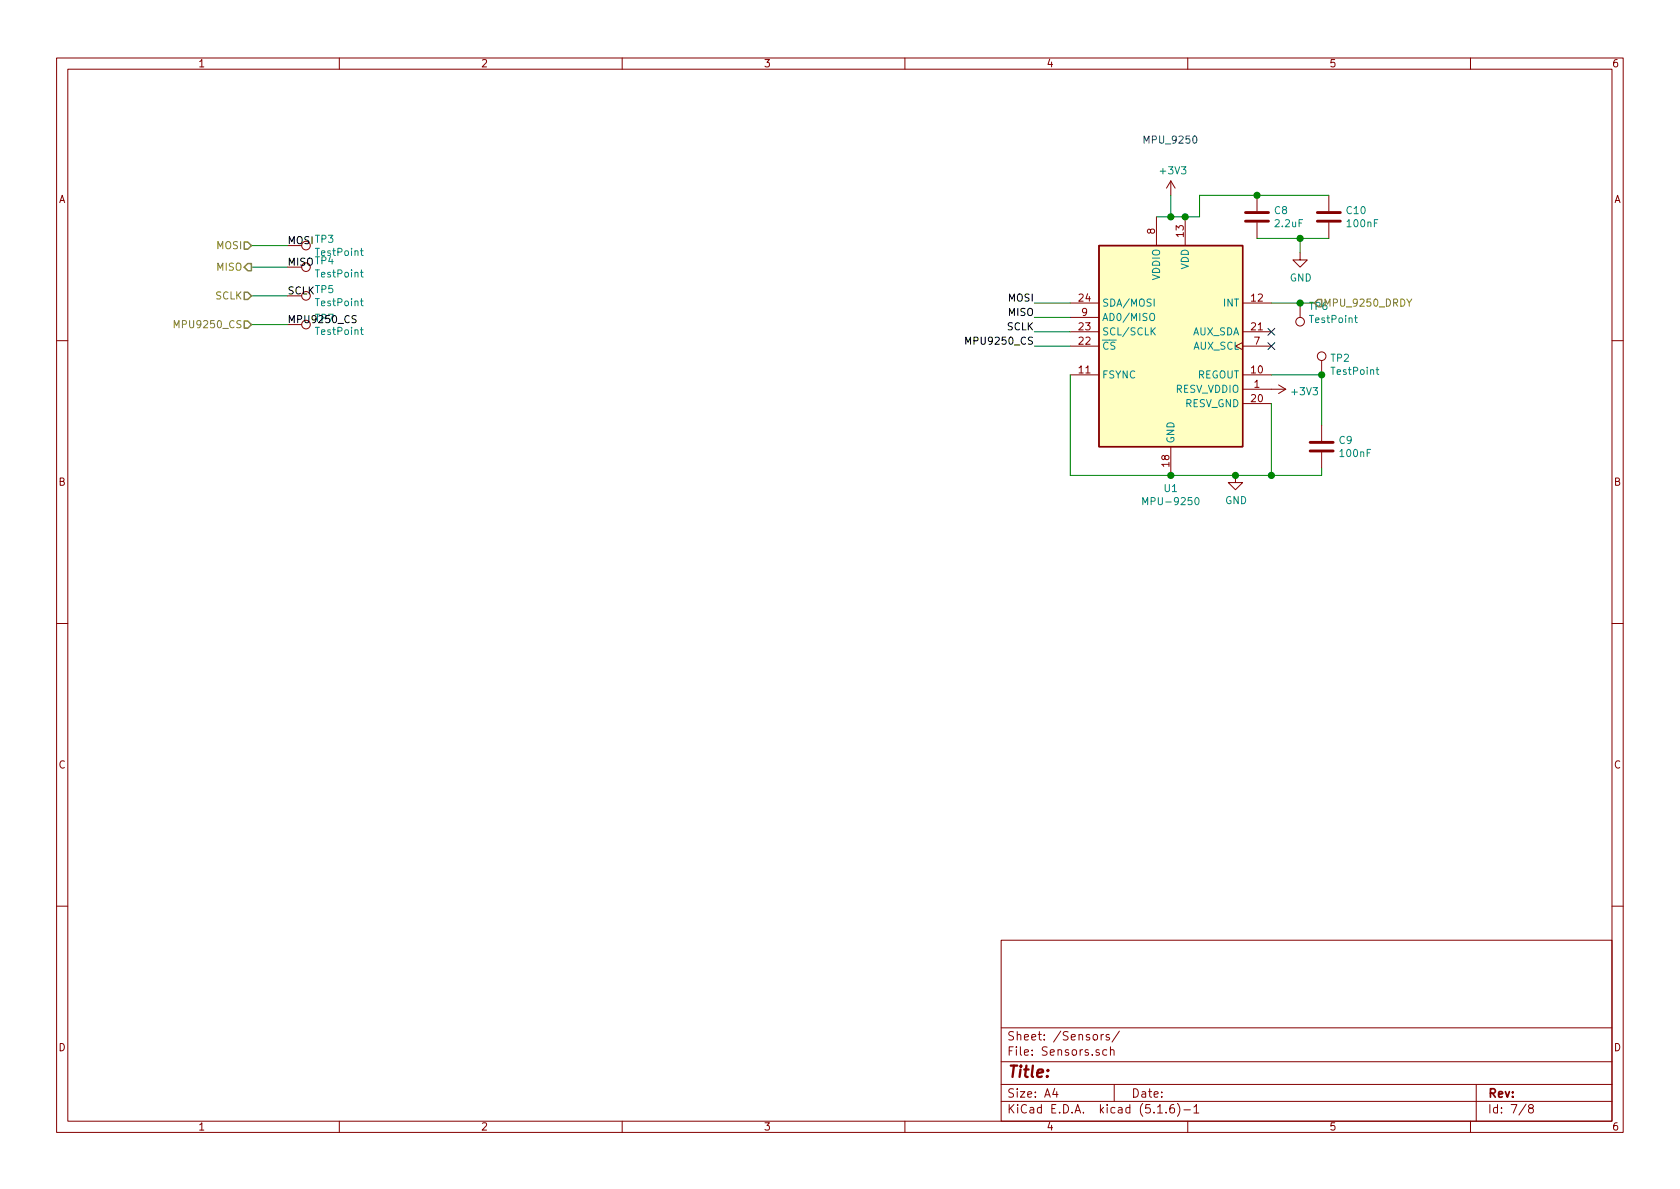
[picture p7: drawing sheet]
<svg xmlns="http://www.w3.org/2000/svg" width="297mm" height="210mm" viewBox="0 0 297 210" stroke-linecap="round" stroke-linejoin="round" font-family="sans-serif">
<g fill="none" stroke="#840000" stroke-width=".18">
<path d="M10 10.3h277v189.9h-277zM12 12.2h273v186.1h-273zM60 10.3v1.9M110 10.3v1.9M160 10.3v1.9M210 10.3v1.9M260 10.3v1.9M204.5 38.3v5.1M207 32v2.5M207 32l-.8 1.3M207 32l.8 1.3M209.5 38.3v5.1"/>
<path d="M222.2 34.5v2.8M222.2 39.4v2.8M234.9 34.5v2.8M234.9 39.4v2.8M189.2 53.6h5.1M189.2 58.7h5.1M189.2 56.1h5.1M219.7 53.6h5.1M219.7 58.7h5.1M229.9 44.7v1.3h1.2l-1.2 1.2-1.3-1.2h1.3M229.9 53.6v2.5M10 60.2h2"/>
<path d="M189.2 66.3h5.1M189.2 61.2h5.1M207 79v5.1M219.7 60.6l-1.3 .6 1.3 .6M219.7 68.8h7.6M219.7 66.3h5.1M219.7 71.4h5.1M219.7 61.2h5.1M226.1 68.1l1.2 .7M227.3 68.8l-1.2 .8M233.7 63.7v2.6M233.7 75.2v2.8"/>
<path d="M285 60.2h2M218.4 84.1v1.2h1.3l-1.3 1.3-1.2-1.3h1.2M233.7 80v2.8M10 110.3h2M285 110.3h2M10 160.2h2M177 166.3h108v32h-108zM285 160.2h2M60 198.3v1.9M110 198.3v1.9M160 198.3v1.9M177 194.8h108"/>
<path d="M177 191.8h108M177 187.8h108M177 181.8h108M186.5 192.5l-.4 1h1M186.8 193v1M194.7 182.9v1M195.1 182.9l-.4 .3M195.7 185.7l-.4-.1-.3 .3v.6l.3 .1 .4-.1M196.1 183l-.3-.1-.2 .2v.3l.5 .1v.3h-.5M196.3 185.7l.2-.1 .4 .1 .1 .9M196.3 185.1v1.5M197 191.8v3"/>
<path d="M197.9 182.3l-1.3 2M204.7 196.8h.8M206.2 196.7v.1M207.5 195.3a.59 .59 0 0 0-.7 .7v.5l.2 .2 .4 .1 .2-.1 .1-.5-.2-.2-.4-.1-.3 .3M208.2 195.1a1.71 1.71 0 0 1 0 2.3M209.3 196.3h1.2M210 198.3v1.9M211.1 195.8l.4-.5v1.5M211.1 196.8h.9M260 198.3v1.9M261 191.8v6.5M269.8 195.2l-1.2 2"/>
<path d="M270.6 196l-.3-.2v-.2l.3-.3h.2l.3 .3-.1 .2-.6 .2a.48 .48 0 0 0-.1 .7l.3 .1 .4-.1a.48 .48 0 0 0-.2-.7"/>
<circle cx="54.1" cy="43.4" r=".76"/>
<circle cx="54.1" cy="52.3" r=".76"/>
<circle cx="54.1" cy="47.2" r=".76"/>
<circle cx="54.1" cy="57.4" r=".76"/>
<circle cx="229.9" cy="56.9" r=".76"/>
<circle cx="233.7" cy="63" r=".76"/>
</g>
<g fill="none" stroke="#008484" stroke-width=".18">
<path d="M63.7 53.2h.5M63.7 48.2h.5M63.7 44.3h.5M63.7 58.3h.5M63.9 52.8v1.1l.3 .2M63.9 47.7v1.1l.3 .2M63.9 43.9v1.1l.3 .2M63.9 57.9v1.1l.3 .2M203.4 55.6l.2-.2a.45 .45 0 0 1 .5 .4v.5l-.1 .3h-.5a.92 .92 0 0 1-.1-1zM203.7 58.5l.6 .7M204.1 52.9v1.2M204.3 58l-.8 .7"/>
<path d="M239.5 56.2h.5M239.7 55.8v1.1l.3 .1M243.3 65.4h.5M243.5 64.9v1.1l.3 .2M202.1 89.2v-1.2l.4 .9 .4-.9v1.2M211.4 88.1l.2-.1a.67 .67 0 0 1 .4 .6 .67 .67 0 0 1-.4 .6l-.3-.4z"/>
</g>
<path d="M220.2 39.1h4.1M220.2 37.6h4.1M232.9 39.1h4.1M232.9 37.6h4.1M231.6 79.8h4.1M231.6 78.2h4.1" fill="none" stroke="#840000" stroke-width=".51"/>
<path d="M194.3 43.4h25.4v35.6h-25.4z" fill="#ffffc2" stroke="#ffffc2" stroke-width=".18"/>
<path d="M194.3 43.4h25.4v35.6h-25.4z" fill="none" stroke="#840000" stroke-width=".25"/>
<g fill="none" stroke="#008400" stroke-width=".18">
<path d="M207 34.5v3.8M234.9 34.5h-22.8v3.8h-7.6M44.4 57.4h6.4M44.4 47.2h6.4M44.4 43.4h6.4M44.4 52.3h6.4M182.9 58.7h6.3M182.9 56.1h6.3M182.9 53.6h6.3M222.2 42.2h12.7M224.8 53.6h7.6M229.9 42.2v2.5"/>
<path d="M182.9 61.2h6.3M189.2 66.3v17.8h44.5v-1.3M224.8 66.3h8.9v8.9M224.8 71.4v12.7"/>
</g>
<path d="M30.8 58v-1.3l.4 .9 .4-.9v1.3M248.7 52.9l.5 .6 .4-.6" fill="none" stroke="#848400" stroke-width=".18"/>
<path d="M43.2 56.8h.6l.6 .6-.6 .6h-.6zM43.2 42.8h.6l.6 .6-.6 .7h-.6zM43.2 51.7h.6l.6 .6-.6 .7h-.6zM43.8 46.6h.6v1.3h-.6l-.6-.7z" fill="none" stroke="#848400" stroke-width=".25"/>
<path d="M63 55.9l-.5-.1-.2 .1-.1 .3 .2 .2 .4 .1 .2 .3-.3 .3-.5-.1M170.8 60.9v-1.3l.4 .9 .4-.9v1.3" fill="none" stroke="#000" stroke-width=".18"/>
<path d="M211 24.2l.2-.2a.67 .67 0 0 1 .4 .7 .67 .67 0 0 1-.4 .6l-.2-.1-.1-.4z" fill="none" stroke="#0000c2" stroke-width=".18"/>
<g fill="#008400" stroke="#008400" stroke-width=".25">
<circle cx="233.7" cy="66.3" r=".51"/>
<circle cx="222.3" cy="34.5" r=".51"/>
<circle cx="209.6" cy="38.3" r=".51"/>
<circle cx="224.8" cy="84.1" r=".51"/>
<circle cx="207" cy="84.1" r=".51"/>
<circle cx="229.9" cy="53.6" r=".51"/>
<circle cx="218.4" cy="84.1" r=".51"/>
<circle cx="207" cy="38.3" r=".51"/>
<circle cx="229.9" cy="42.2" r=".51"/>
</g>
<path d="M224.2 58.1l1.2 1.2M225.4 58.1l-1.2 1.2M224.2 60.6l1.2 1.2M225.4 60.6l-1.2 1.2" fill="none" stroke="#000084" stroke-width=".18"/>
<text font-size="2.8" fill="#840000" x="178" y="190.5">Title:</text>
<g font-size="2.1" fill="#840000">
<text x="178" y="184">Sheet: /Sensors/</text>
<text x="178" y="186.7">File: Sensors.sch</text>
<text x="178" y="196.9">KiCad E.D.A. kicad (5.1.6)-1</text>
<text x="178" y="194.1">Size: A4</text>
<text x="200" y="194.1">Date:</text>
<text x="263" y="194.1">Rev:</text>
<text x="263" y="196.9">Id: 7/8</text>
</g>
<g font-size="1.8" fill="#840000">
<text x="35" y="11.9">1</text>
<text x="85" y="11.9">2</text>
<text x="135" y="11.9">3</text>
<text x="185" y="11.9">4</text>
<text x="235" y="11.9">5</text>
<text x="285" y="11.9">6</text>
<text x="10.4" y="35.9">A</text>
<text x="285.4" y="35.9">A</text>
<text x="204.2" y="41.4" transform="rotate(-90 204.2 41.4)">8</text>
<text x="209.3" y="41.9" transform="rotate(-90 209.3 41.9)">13</text>
<text x="190.8" y="53.3">24</text>
<text x="221.3" y="53.3">12</text>
<text x="190.8" y="58.4">23</text>
<text x="191.3" y="55.9">9</text>
<text x="221.3" y="58.4">21</text>
<text x="190.8" y="61">22</text>
<text x="221.8" y="61">7</text>
<text x="190.8" y="66">11</text>
<text x="221.3" y="66">10</text>
<text x="221.3" y="71.1">20</text>
<text x="221.8" y="68.6">1</text>
<text x="206.8" y="82.5" transform="rotate(-90 206.8 82.5)">18</text>
<text x="10.4" y="85.9">B</text>
<text x="285.4" y="85.9">B</text>
<text x="10.4" y="135.9">C</text>
<text x="285.4" y="135.9">C</text>
<text x="10.4" y="185.9">D</text>
<text x="285.4" y="185.9">D</text>
<text x="35" y="199.9">1</text>
<text x="85" y="199.9">2</text>
<text x="135" y="199.9">3</text>
<text x="185" y="199.9">4</text>
<text x="235" y="199.9">5</text>
<text x="285" y="199.9">6</text>
</g>
<text font-size="1.8" fill="#0000c2" x="201.9" y="25.4">MPU_9250</text>
<g font-size="1.8" fill="#008484">
<text x="205.3" y="30.8">+3V3</text>
<text x="225.4" y="37.9">C8</text>
<text x="225.6" y="40.2">2.2uF</text>
<text x="238.2" y="37.9">C10</text>
<text x="238.3" y="40.2">100nF</text>
<text x="56" y="45.3">TestPoint</text>
<text x="210.2" y="47.7" transform="rotate(-90 210.2 47.7)">VDD</text>
<text x="56" y="49.1">TestPoint</text>
<text x="205.1" y="49.5" transform="rotate(-90 205.1 49.5)">VDDIO</text>
<text x="228" y="49.8">GND</text>
<text x="56" y="54.1">TestPoint</text>
<text x="56" y="59.2">TestPoint</text>
<text x="194.8" y="59.3">SCL/SCLK</text>
<text x="194.8" y="54.2">SDA/MOSI</text>
<text x="194.8" y="56.8">AD0/MISO</text>
<text x="210.7" y="59.3">AUX_SDA</text>
<text x="216.4" y="54.2">INT</text>
<text x="231.7" y="57.1">TestPoint</text>
<text x="194.8" y="61.8">CS</text>
<text x="210.9" y="61.8">AUX_SCL</text>
<text x="235.3" y="64">TP2</text>
<text x="194.8" y="66.9">FSYNC</text>
<text x="207.8" y="69.5">RESV_VDDIO</text>
<text x="211.6" y="66.9">REGOUT</text>
<text x="228.6" y="69.9">+3V3</text>
<text x="235.6" y="66.3">TestPoint</text>
<text x="209.5" y="72">RESV_GND</text>
<text x="207.6" y="78.5" transform="rotate(-90 207.6 78.5)">GND</text>
<text x="236.8" y="78.5">C9</text>
<text x="237.1" y="80.8">100nF</text>
<text x="202.8" y="89.3">MPU-9250</text>
<text x="205.9" y="87">U1</text>
<text x="216.6" y="89.1">GND</text>
</g>
<g font-size="1.8" fill="#848400">
<text x="38.4" y="44.1">MOSI</text>
<text x="38.4" y="47.9">MISO</text>
<text x="38.1" y="53">SCLK</text>
<text x="31.6" y="58">MPU9250_CS</text>
<text x="231.5" y="54.8">TP6</text>
<text x="233.9" y="54.2">MPU_9250_DRDY</text>
</g>
<g font-size="1.8">
<text x="50.8" y="47">MISO TP4</text>
<text x="50.8" y="43.2">MOSI TP3</text>
<text x="50.8" y="52.1">SCLK TP5</text>
<text x="178.4" y="53.3">MOSI</text>
<text x="50.8" y="57.1">MPU9250_CS</text>
<text x="55.8" y="56.9">TP7</text>
<text x="178.1" y="58.4">SCLK</text>
<text x="178.4" y="55.9">MISO</text>
<text x="171.6" y="61">MPU9250_CS</text>
</g>
</svg>
